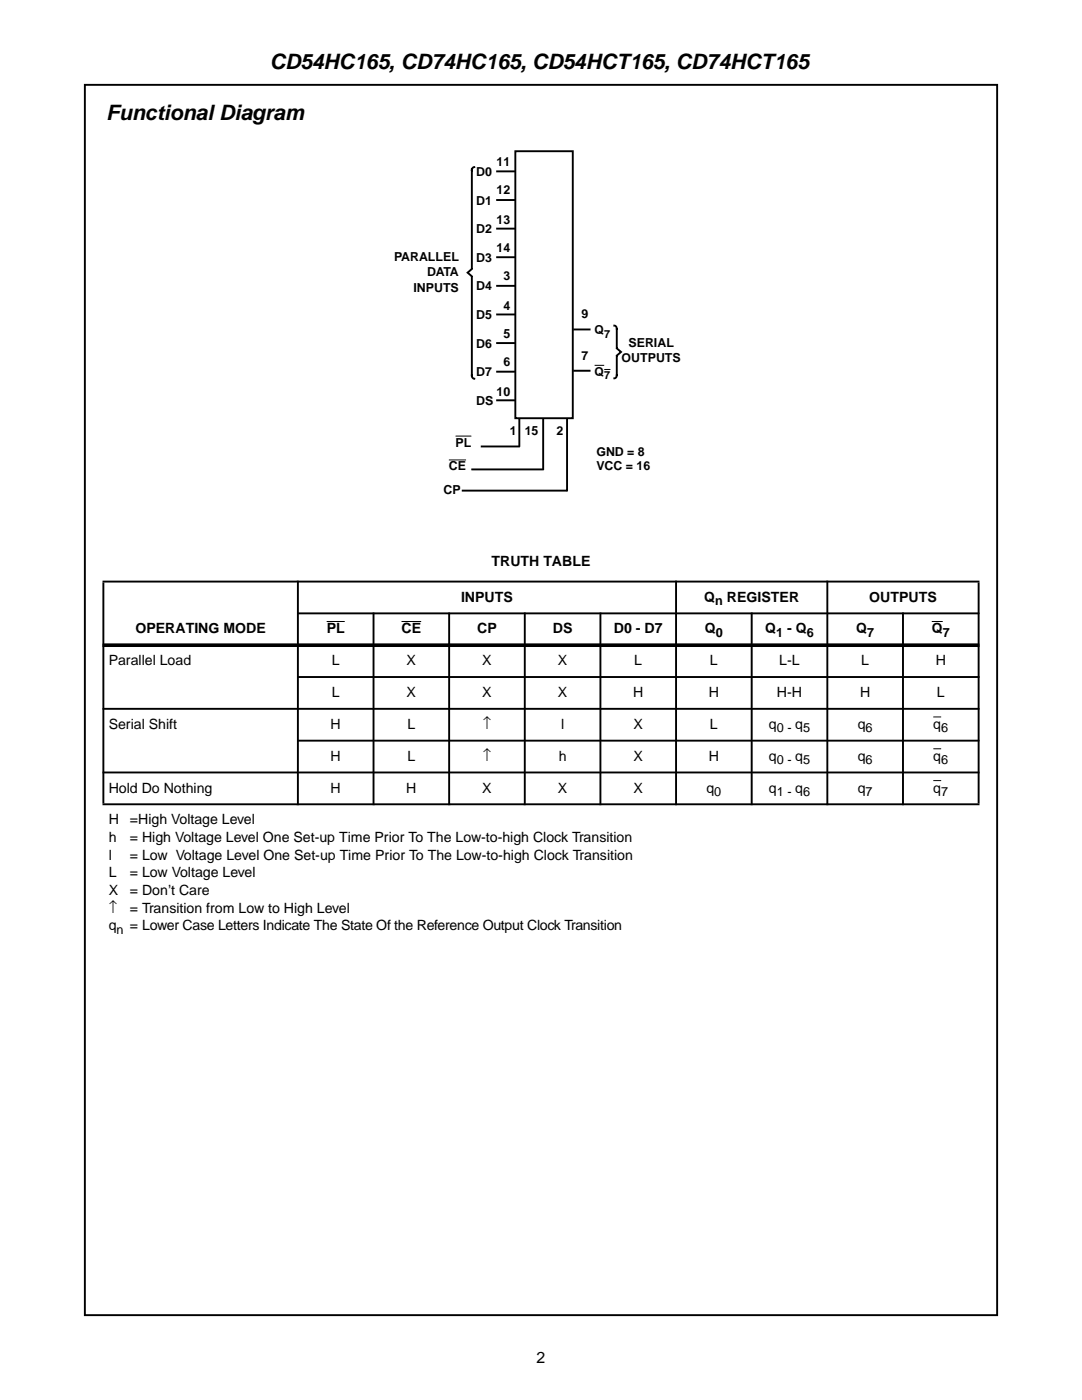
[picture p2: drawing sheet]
<svg xmlns="http://www.w3.org/2000/svg" width="216mm" height="279mm" viewBox="0 0 216 279" stroke-linecap="round" stroke-linejoin="round" font-family="sans-serif">
<g fill="none" stroke="#000" stroke-width=".38">
<path d="M16.9 16.9h182.1v245.6h-182.1zM99.2 39.9h6.5M99.2 34.2h6.5M99.2 57h6.7M99.2 51.3h6.7M99.2 45.6h6.7M99.2 79.9h6.7M99.2 74.2h6.6M99.2 68.5h6.7M99.2 62.8h6.7M114.6 74h3M114.6 65.8h3"/>
<path d="M96.1 89.1h7.4M108.4 83.8v9.8"/>
</g>
<path d="M118.6 72.9h2M120.6 73.7h1.2M89.6 91.8h3.4M90.9 87h3.2M65.2 124h3.6M80.1 124h3.9M185.9 124h2.2M186.2 143.1h1.6M186.2 149.4h1.6M186.2 155.8h1.6" fill="none" stroke="#000" stroke-width=".2"/>
<g fill="#000" stroke="#000" stroke-width=".38">
<path d="M20.5 116.1h174.9zM59.3 122.4h136.1zM59.3 135.1h136.1zM20.5 141.5h174.9zM59.3 147.8h136.1zM20.5 154.2h174.9zM20.6 116.2v44.1zM59.4 115.9v44.8zM74.5 122.2v38.5zM89.6 122.2v38.5zM104.7 122.2v38.5zM119.8 122.2v38.5z"/>
<path d="M134.9 115.9v44.8zM150 122.2v38.5zM165.1 115.9v44.8zM180.2 122.2v38.5zM195.3 116.2v44.1zM20.5 160.5h174.9z"/>
</g>
<path d="M20.5 128.8h174.9z" fill="#000" stroke="#000" stroke-width=".72" stroke-linecap="butt"/>
<path d="M93.3 54.4l.8-.7v1.4z" fill="#fff"/>
<path d="M94.2 33.8v19.7M94.6 33.3a.58 .58 0 0 0-.5 .7M94.1 53.7l-.8 .7 .8 .7M94.2 55.3l-.1 19.7a.58 .58 0 0 0 .5 .6" fill="none" stroke="#000" stroke-width=".38"/>
<path d="M123.1 69.6l.8 .6-.8 .7z" fill="#fff"/>
<path d="M122.6 65a.57 .57 0 0 1 .5 .6M123.1 65.7v3.6M123.1 71.2v3.6M123.1 74.9a.58 .58 0 0 1-.5 .6M123.1 69.6l.8 .6-.8 .7" fill="none" stroke="#000" stroke-width=".38"/>
<path d="M102.8 30.2h11.5v53.3h-11.5z" fill-rule="evenodd" fill="#fff" stroke="#000" stroke-width=".38"/>
<path d="M92.3 97.9h20.8M94.2 93.7h14.1M103.6 83.8v5.2M113.1 83.8v14" fill="none" stroke="#000" stroke-width=".38"/>
<g font-size="4.2">
<text x="53.8" y="13.8">CD54HC165, CD74HC165, CD54HCT165, CD74HCT165</text>
<text x="21.2" y="24">Functional Diagram</text>
</g>
<text font-size="3.2" x="107.1" y="272">2</text>
<g font-size="2.8">
<text x="98.1" y="113">TRUTH TABLE</text>
<text x="92" y="120.1">INPUTS</text>
<text x="140.5" y="120.1">Q</text>
<text x="173.4" y="120.1">OUTPUTS</text>
<text x="27" y="126.4">OPERATING MODE</text>
<text x="65.2" y="126.4">PL</text>
<text x="80.1" y="126.4">CE</text>
<text x="95.2" y="126.4">CP</text>
<text x="110.3" y="126.4">DS</text>
<text x="122.5" y="126.4">D0 - D7</text>
<text x="140.6" y="126.4">Q</text>
<text x="152.7" y="126.4">Q</text>
<text x="170.8" y="126.4">Q</text>
<text x="185.9" y="126.4">Q</text>
<text x="21.7" y="132.8">Parallel Load</text>
<text x="66.2" y="132.8">L</text>
<text x="81.1" y="132.8">X</text>
<text x="96.2" y="132.8">X</text>
<text x="111.3" y="132.8">X</text>
<text x="126.6" y="132.8">L</text>
<text x="141.7" y="132.8">L</text>
<text x="155.5" y="132.8">L-L</text>
<text x="171.8" y="132.8">L</text>
<text x="186.7" y="132.8">H</text>
<text x="66.2" y="139.1">L</text>
<text x="81.1" y="139.1">X</text>
<text x="96.2" y="139.1">X</text>
<text x="111.3" y="139.1">X</text>
<text x="126.3" y="139.1">H</text>
<text x="141.4" y="139.1">H</text>
<text x="155" y="139.1">H-H</text>
<text x="171.6" y="139.1">H</text>
<text x="186.9" y="139.1">L</text>
<text x="21.7" y="145.5">Serial Shift</text>
<text x="66" y="145.5">H</text>
<text x="81.3" y="145.5">L</text>
<text x="96.3" y="145.5">↑</text>
<text x="111.9" y="145.5">l</text>
<text x="126.4" y="145.5">X</text>
<text x="141.7" y="145.5">L</text>
<text x="153.4" y="145.5">q</text>
<text x="158.7" y="145.5">q</text>
<text x="171.1" y="145.5">q</text>
<text x="186.2" y="145.5">q</text>
<text x="66" y="151.8">H</text>
<text x="81.3" y="151.8">L</text>
<text x="96.3" y="151.8">↑</text>
<text x="111.5" y="151.8">h</text>
<text x="126.4" y="151.8">X</text>
<text x="141.4" y="151.8">H</text>
<text x="153.4" y="151.8">q</text>
<text x="158.7" y="151.8">q</text>
<text x="171.1" y="151.8">q</text>
<text x="186.2" y="151.8">q</text>
<text x="21.7" y="158.2">Hold Do Nothing</text>
<text x="66" y="158.2">H</text>
<text x="81.1" y="158.2">H</text>
<text x="96.2" y="158.2">X</text>
<text x="111.3" y="158.2">X</text>
<text x="126.4" y="158.2">X</text>
<text x="141" y="158.2">q</text>
<text x="153.4" y="158.2">q</text>
<text x="171.1" y="158.2">q</text>
<text x="186.2" y="158.2">q</text>
<text x="21.7" y="164.5">H</text>
<text x="25.9" y="164.5">=High Voltage Level</text>
<text x="21.7" y="168">h</text>
<text x="21.7" y="171.6">l</text>
<text x="25.9" y="168">= High Voltage Level One Set-up Time Prior To The Low-to-high Clock Transition</text>
<text x="25.9" y="171.6">= Low Voltage Level One Set-up Time Prior To The Low-to-high Clock Transition</text>
<text x="21.7" y="175.1">L</text>
<text x="21.7" y="178.6">X</text>
<text x="25.9" y="175.1">= Low Voltage Level</text>
<text x="25.9" y="178.6">= Don’t Care</text>
<text x="21.7" y="182.1">↑</text>
<text x="21.7" y="185.7">q</text>
<text x="25.9" y="182.1">= Transition from Low to High Level</text>
<text x="25.9" y="185.7">= Lower Case Letters Indicate The State Of the Reference Output Clock Transition</text>
</g>
<g font-size="2.5">
<text x="95" y="35.1">D0</text>
<text x="99.1" y="33.2">11</text>
<text x="95" y="40.8">D1</text>
<text x="99.1" y="38.7">12</text>
<text x="95" y="46.5">D2</text>
<text x="99.1" y="44.7">13</text>
<text x="78.6" y="52">PARALLEL</text>
<text x="95" y="52.2">D3</text>
<text x="99.1" y="50.3">14</text>
<text x="82.5" y="58.2">INPUTS</text>
<text x="85.3" y="55.1">DATA</text>
<text x="95" y="57.9">D4</text>
<text x="100.4" y="55.9">3</text>
<text x="95" y="63.7">D5</text>
<text x="100.4" y="62">4</text>
<text x="116" y="63.5">9</text>
<text x="95" y="69.4">D6</text>
<text x="100.4" y="67.5">5</text>
<text x="116" y="71.8">7</text>
<text x="118.6" y="66.8">Q</text>
<text x="125.4" y="69.3">SERIAL</text>
<text x="95" y="75.1">D7</text>
<text x="100.4" y="73.1">6</text>
<text x="118.6" y="75">Q</text>
<text x="124" y="72.3">OUTPUTS</text>
<text x="95" y="80.8">DS</text>
<text x="99.1" y="79.1">10</text>
<text x="90.9" y="89.1">PL</text>
<text x="101.8" y="86.9">1</text>
<text x="104.7" y="86.9">15</text>
<text x="111" y="86.9">2</text>
<text x="89.6" y="93.9">CE</text>
<text x="119" y="90.9">GND = 8</text>
<text x="119" y="93.8">VCC = 16</text>
<text x="88.5" y="98.6">CP</text>
<text x="142.7" y="120.8">n REGISTER</text>
<text x="142.8" y="127.1">0</text>
<text x="154.9" y="127.1">1 - Q6</text>
<text x="173" y="127.1">7</text>
<text x="188.1" y="127.1">7</text>
<text x="155" y="146.2">0 -</text>
<text x="160.2" y="146.2">5</text>
<text x="172.7" y="146.2">6</text>
<text x="187.8" y="146.2">6</text>
<text x="155" y="152.5">0 -</text>
<text x="160.2" y="152.5">5</text>
<text x="172.7" y="152.5">6</text>
<text x="187.8" y="152.5">6</text>
<text x="142.5" y="158.9">0</text>
<text x="155" y="158.9">1 - q6</text>
<text x="172.7" y="158.9">7</text>
<text x="187.8" y="158.9">7</text>
<text x="23.3" y="186.4">n</text>
</g>
<g font-size="2.2">
<text x="120.6" y="67.4">7</text>
<text x="120.6" y="75.6">7</text>
</g>
</svg>
